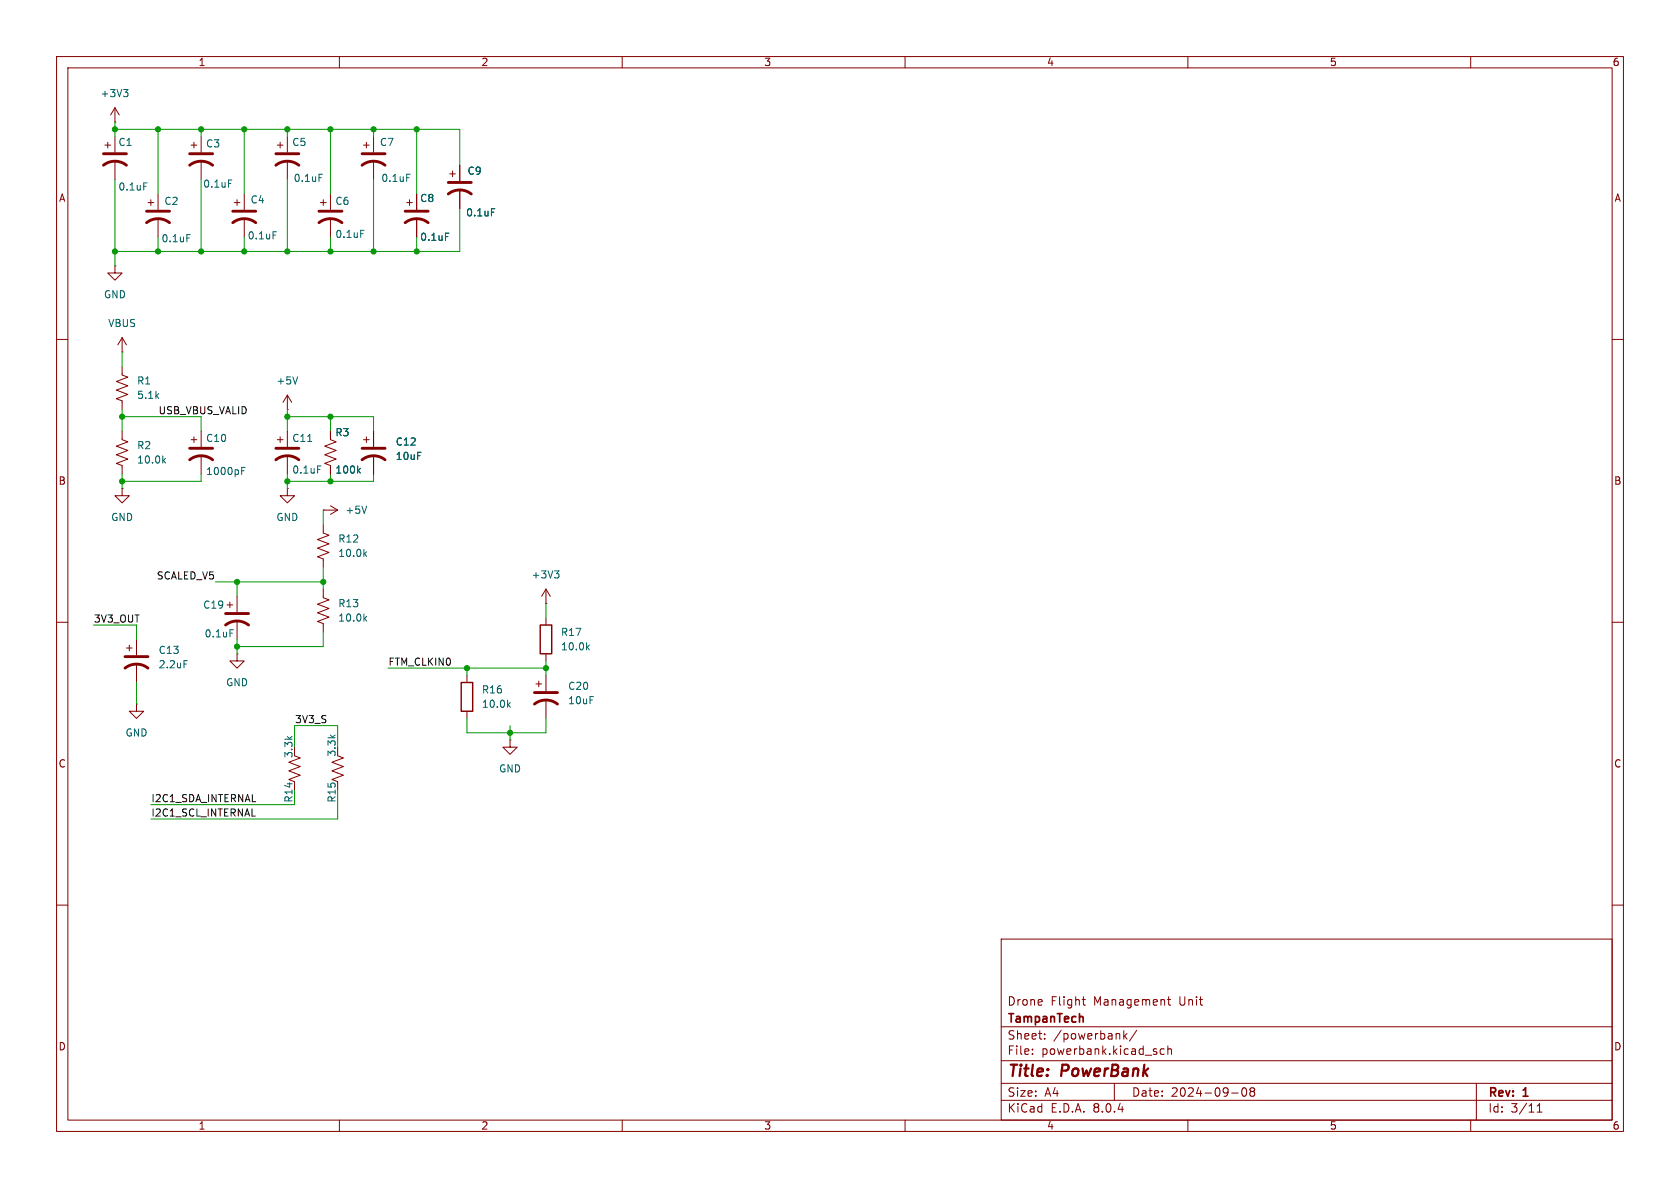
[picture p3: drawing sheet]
<svg xmlns="http://www.w3.org/2000/svg" width="297mm" height="210mm" viewBox="0 0 297 210" stroke-linecap="round" stroke-linejoin="round" font-family="sans-serif">
<g fill="none" stroke="#840000" stroke-width=".18">
<path d="M10 10h277v190h-277zM12 12h273v186h-273zM20.3 19.1l-.7 1.2M20.3 19.1v2.5M20.3 19.1l.8 1.2M60 10v2M110 10v2M160 10v2M210 10v2M260 10v2M18.5 25.7h1.1M19 25.1v1.1"/>
<path d="M20.3 21.6h.1M20.3 24.1v2.8M20.3 28.4v3.4M26.2 35.8h1M26.7 35.3v1M27.9 34.3v2.8M27.9 38.6v3.3M33.8 25.7h1M34.3 25.1v1.1M35.6 24.1v2.8M35.6 28.4v3.4M41.4 35.8h1"/>
<path d="M41.9 35.3v1M43.2 34.3v2.8M43.2 38.6v3.3M49 25.7h1M49.5 25.1v1.1M50.8 24.1v2.8M50.8 28.4v3.4M56.6 35.8h1.1M57.1 35.3v1M58.4 34.3v2.8M58.4 38.6v3.3M64.3 25.7h1"/>
<path d="M64.8 25.1v1.1M66 24.1v2.8M66 28.4v3.4M71.9 35.8h1M72.4 35.3v1M73.7 34.3v2.8M73.7 38.6v3.3M79.5 30.7h1M80 30.2v1M81.3 29.2v2.8M81.3 33.5v3.3M10 60h2"/>
<path d="M20.3 47v1.3h1.3l-1.3 1.2-1.3-1.2h1.3M20.3 47h.1M21.6 59.7v2.5M21.6 59.7l-.8 1.3M21.6 59.7l.8 1.3M285 60h2M21.6 64.8v1.5l1 .4-2 .7 2 .8-2 .8 2 .7-2 .8 1 .4v1.5M21.6 76.2v1.5l1 .4-2 .8 2 .7-2 .8 2 .8-2 .7 1 .4v1.5M21.6 62.2h.1M33.8 77.7h1M34.3 77.2v1M35.6 76.2v2.8"/>
<path d="M49 77.7h1M49.5 77.2v1M50.8 72.4h.1M50.8 69.9v2.5M50.8 76.2v2.8M50.8 69.9l-.8 1.2M50.8 69.9l.8 1.2M58.4 76.2v1.5l1 .4-2 .8 2 .7-2 .8 2 .8-2 .7 1 .4v1.5M64.3 77.7h1M64.8 77.2v1M66 76.2v2.8M21.6 86.4v1.2h1.3l-1.3 1.3-1.3-1.3h1.3"/>
<path d="M21.6 86.4h.1M35.6 80.5v3.3M50.8 86.4v1.2h1.3l-1.3 1.3-1.3-1.3h1.3M50.8 86.4h.1M50.8 80.5v3.3M57.1 90.2h.1M57.1 92.7v1.5l1.1 .4-2.1 .8 2.1 .7-2.1 .8 2.1 .8-2.1 .7 1 .4v1.5M57.1 90.2h2.6M58.4 89.4l1.3 .8M59.7 90.2l-1.3 .7M66 80.5v3.3M10 110h2"/>
<path d="M22.4 114.6h1M22.9 114v1.1M24.1 113v2.8M24.1 117.3v3.4M40.1 106.9h1M40.6 106.4v1M41.9 115.6v1.2h1.3l-1.3 1.3-1.3-1.3h1.3M41.9 115.6h.1M41.9 105.4v2.8M41.9 109.7v3.3M57.1 104.1v1.6l1.1 .3-2.1 .8 2.1 .8-2.1 .7 2.1 .8-2.1 .8 1 .3v1.6M82.5 119.4v1.3"/>
<path d="M96.5 106.7h.1M96.5 104.1v2.6M96.5 109.2v1.3M96.5 115.6v1.2M96.5 119.4v2.8M96.5 104.1l-.7 1.3M96.5 104.1l.8 1.3M285 110h2M24.1 124.5v1.2h1.3l-1.3 1.3-1.2-1.3h1.2M24.1 124.5h.1M52.1 133.6l1 .4-2 .7 2 .8-2 .8 2 .7-2 .8 1 .4M59.7 133.6l1 .4-2 .7 2 .8-2 .8 2 .7-2 .8 1 .4v.2"/>
<path d="M82.5 125.7v1.3M90.2 130.8v1.3h1.2l-1.2 1.3-1.3-1.3h1.3M90.2 130.8h.1M94.7 120.9h1.1M95.2 120.4v1M96.5 123.7v3.3M10 160h2M285 160h2M177 166h108v32h-108zM191.3 176.7h.6M191.5 176.2v1.3l.4 .2M206.4 176.7h.6"/>
<path d="M206.6 176.2v1.3l.4 .2M60 198v2M110 198v2M160 198v2M177 194.5h108M177 191.5h108M177 187.5h108M177 181.5h108M182.5 186.3v.1M182.5 185.5v.1M184.7 183.6v.1M184.7 182.8v.1"/>
<path d="M197 191.5v3M198.7 182.2v1.5M198.8 183.1l.4 .6M199.2 182.7l-.5 .6M201 182.1l-1.3 2M205.8 185.5l-.4-.1-.3 .3v.4l.1 .2h.6M206.5 185.5l.2-.1 .3 .1 .1 .9M206.5 184.9v1.5M210 198v2M217.7 193.2h1.2M219.7 192.4l.2-.1a.81 .81 0 0 1 .6 .6 .81 .81 0 0 1-.3 .8l-.2 .1a.81 .81 0 0 1-.3-1.4zM221.2 192.9l-.2-.2 .2-.4 .5 .1 .1 .2-.3 .3"/>
<path d="M221.2 192.9l-.2 .3v.3l.2 .3 .5-.1 .1-.2-.1-.4-.2-.2M221.2 192.9h.3M260 198v2M261 191.5v6.5M271.7 196.6h.9M271.7 195.5l.5-.4v1.5"/>
</g>
<path d="M191.4 179.8l.1 .9" fill="none" stroke="#840000" stroke-width=".3"/>
<g fill="none" stroke="#840000" stroke-width=".51">
<path d="M18.3 29.2a3.3 3.3 0 0 1 4.1 0M18.3 27.2h4.1M25.9 39.4a3.3 3.3 0 0 1 4.1 0M25.9 37.3h4.1M33.5 29.2a3.3 3.3 0 0 1 4.1 0M33.5 27.2h4.1M41.1 39.4a3.3 3.3 0 0 1 4.1 0M41.1 37.3h4.1M48.8 29.2a3.3 3.3 0 0 1 4 0M48.8 27.2h4M56.4 39.4a3.3 3.3 0 0 1 4.1 0M56.4 37.3h4.1"/>
<path d="M64 29.2a3.3 3.3 0 0 1 4.1 0M64 27.2h4.1M71.6 39.4a3.3 3.3 0 0 1 4.1 0M71.6 37.3h4.1M79.2 34.3a3.3 3.3 0 0 1 4.1 0M79.2 32.3h4.1M33.5 79.2h4.1M48.8 79.2h4M64 79.2h4.1M33.5 81.3a3.3 3.3 0 0 1 4.1 0M48.8 81.3a3.3 3.3 0 0 1 4 0M64 81.3a3.3 3.3 0 0 1 4.1 0"/>
<path d="M22.1 118.1a3.3 3.3 0 0 1 4.1 0M22.1 116.1h4.1M39.9 110.5a3.3 3.3 0 0 1 4 0M39.9 108.5h4M94.5 124.5a3.3 3.3 0 0 1 4.1 0M94.5 122.4h4.1"/>
</g>
<g fill="none" stroke="#006464" stroke-width=".18">
<path d="M21.8 15.8h.8l-.4 .5M22.4 16.3l.2 .2v.3l-.2 .3M25.4 32.3h.6M40.4 31.8h.6M56.4 30.8h.6M71.9 30.8h.6M86.9 36.9h.6M33 41.5h.6M48.3 41h.6M63.8 40.7h.6M78.8 41.2h.6M52.6 66.6l-.4 1.3"/>
<path d="M54.4 78h.7M28.9 81.4l.4 .5M29.3 81l-.5 .5M42.7 83.2h.4M42.7 82.6h.6M56.1 82.4h.7M63.3 83.2l.4 .4M63.7 82.8l-.5 .5M64.5 97.9l.3 .5M64.8 97.5l-.5 .5M64.8 89.5l-.4 1.2M32.5 116.8h.6"/>
<path d="M40.7 111.3h.6M64.5 109.3l.3 .5M64.8 109l-.5 .4M98 100.9h.8l-.4 .5M98.6 101.4l.2 .2v.3l-.2 .3M103.8 114.4l.4 .5M104.2 114l-.5 .5M89.9 124.6l.3 .4M90.2 124.2l-.5 .5"/>
</g>
<path d="M95.5 110.5h2v5.1h-2zM81.5 120.7h2.1v5h-2.1z" fill="none" stroke="#840000" stroke-width=".25"/>
<path d="M44.6 144.3h.6" fill="none" stroke="#0f0f0f" stroke-width=".18"/>
<g fill="none" stroke="#009600" stroke-width=".18">
<path d="M20.3 22.9h61v6.3M20.3 21.6v2.5M20.3 31.8v15.2M27.9 22.9v11.4M35.6 22.9v1.2M35.6 31.8v12.7M43.2 22.9v11.4M50.8 22.9v1.2M50.8 31.8v12.7M58.4 22.9v11.4M66 22.9v1.2M66 31.8v12.7"/>
<path d="M73.7 22.9v11.4M81.3 36.8v7.7h-61M27.9 41.9v2.6M43.2 41.9v2.6M58.4 41.9v2.6M73.7 41.9v2.6M21.6 62.2v2.6M21.6 72.4v3.8M21.6 73.7h14v2.5M50.8 73.7h15.2v2.5M50.8 72.4v3.8M58.4 73.7v2.5"/>
<path d="M21.6 83.8v2.6M35.6 83.8v1.3h-14M50.8 83.8v2.6M57.1 90.2v2.5M58.4 83.8v1.3M66 83.8v1.3h-15.2M16.5 110.5h7.6v2.5M38.1 102.9h19M41.9 102.9v2.5M41.9 113v2.6M57.1 100.3v3.8M57.1 111.8v2.5h-15.2"/>
<path d="M68.6 118.1h27.9M82.5 118.1v1.3M96.5 106.7v2.5M96.5 116.8v2.6M24.1 120.7v3.8M52.1 132.1v-3.8h7.6v3.8M59.7 139.7v5.1h-33M82.5 127v2.5h14v-2.5M90.2 128.3v2.5M26.7 142.2h25.4"/>
</g>
<g fill="#009600" stroke="#009600" stroke-width=".18">
<circle cx="20.3" cy="22.9" r=".46"/>
<circle cx="27.9" cy="22.9" r=".46"/>
<circle cx="50.8" cy="44.5" r=".46"/>
<circle cx="43.2" cy="44.5" r=".46"/>
<circle cx="35.6" cy="44.5" r=".46"/>
<circle cx="27.9" cy="44.5" r=".46"/>
<circle cx="35.6" cy="22.9" r=".46"/>
<circle cx="20.3" cy="44.5" r=".46"/>
<circle cx="90.2" cy="129.5" r=".46"/>
<circle cx="82.5" cy="118.1" r=".46"/>
<circle cx="96.5" cy="118.1" r=".46"/>
<circle cx="50.8" cy="85.1" r=".46"/>
<circle cx="58.4" cy="85.1" r=".46"/>
<circle cx="50.8" cy="73.7" r=".46"/>
<circle cx="58.4" cy="73.7" r=".46"/>
<circle cx="21.6" cy="85.1" r=".46"/>
<circle cx="21.6" cy="73.7" r=".46"/>
<circle cx="43.2" cy="22.9" r=".46"/>
<circle cx="58.4" cy="44.5" r=".46"/>
<circle cx="66" cy="44.5" r=".46"/>
<circle cx="66" cy="22.9" r=".46"/>
<circle cx="73.7" cy="44.5" r=".46"/>
<circle cx="58.4" cy="22.9" r=".46"/>
<circle cx="50.8" cy="22.9" r=".46"/>
<circle cx="73.7" cy="22.9" r=".46"/>
<circle cx="57.1" cy="102.9" r=".46"/>
<circle cx="41.9" cy="102.9" r=".46"/>
<circle cx="41.9" cy="114.3" r=".46"/>
</g>
<g font-size="2.8" fill="#840000">
<text x="178" y="190.9">Title:</text>
<text x="187.7" y="190.9">PowerBank</text>
</g>
<g font-size="2.1" fill="#840000">
<text x="178" y="178">Drone</text>
<text x="185.7" y="178">Flight</text>
<text x="193.4" y="178">Management</text>
<text x="208.6" y="178">Unit</text>
<text x="178" y="184">Sheet:</text>
<text x="178" y="181.2">TampanTech</text>
<text x="186.2" y="184">/powerbank/</text>
<text x="178" y="186.7">File:</text>
<text x="184.1" y="186.7">powerbank.kicad_sch</text>
<text x="178" y="196.9">KiCad</text>
<text x="178" y="194.1">Size:</text>
<text x="184.7" y="194.1">A4</text>
<text x="185.7" y="196.9">E.D.A.</text>
<text x="193.3" y="196.9">8.0.4</text>
<text x="200" y="194.1">Date:</text>
<text x="207" y="194.1">2024-09-08</text>
<text x="263" y="194.3">Rev:</text>
<text x="263" y="196.9">Id:</text>
<text x="267.1" y="196.9">3/11</text>
<text x="269.4" y="194.3">1</text>
</g>
<g font-size="1.8" fill="#840000">
<text x="35" y="11.9">1</text>
<text x="85" y="11.9">2</text>
<text x="135" y="11.9">3</text>
<text x="185" y="11.9">4</text>
<text x="235" y="11.9">5</text>
<text x="285" y="11.9">6</text>
<text x="10.3" y="35.9">A</text>
<text x="285.3" y="35.9">A</text>
<text x="10.3" y="85.9">B</text>
<text x="285.3" y="85.9">B</text>
<text x="10.3" y="135.9">C</text>
<text x="285.3" y="135.9">C</text>
<text x="10.3" y="185.9">D</text>
<text x="285.3" y="185.9">D</text>
<text x="35" y="199.9">1</text>
<text x="85" y="199.9">2</text>
<text x="135" y="199.9">3</text>
<text x="185" y="199.9">4</text>
<text x="235" y="199.9">5</text>
<text x="285" y="199.9">6</text>
</g>
<g font-size="1.8" fill="#006464">
<text x="17.7" y="17.4">+3V3</text>
<text x="20.8" y="26">C1</text>
<text x="36.3" y="26.3">C3</text>
<text x="51.6" y="26">C5</text>
<text x="67.1" y="26">C7</text>
<text x="20.8" y="33.9">0.1uF</text>
<text x="35.8" y="33.4">0.1uF</text>
<text x="51.8" y="32.4">0.1uF</text>
<text x="67.3" y="32.4">0.1uF</text>
<text x="74.2" y="35.9">C8</text>
<text x="82.6" y="31.1">C9</text>
<text x="29" y="36.4">C2</text>
<text x="44.2" y="36.2">C4</text>
<text x="59.2" y="36.4">C6</text>
<text x="82.3" y="38.5">0.1uF</text>
<text x="28.5" y="43">0.1uF</text>
<text x="43.7" y="42.5">0.1uF</text>
<text x="59.2" y="42.3">0.1uF</text>
<text x="74.2" y="42.8">0.1uF</text>
<text x="18.3" y="52.9">GND</text>
<text x="19" y="58">VBUS</text>
<text x="24.1" y="68.2">R1</text>
<text x="24.1" y="70.7">5.1k</text>
<text x="48.8" y="68.2">+5V</text>
<text x="59.2" y="77.3">R3</text>
<text x="24.1" y="79.6">R2</text>
<text x="24.1" y="82.1">10.0k</text>
<text x="36.3" y="78.3">C10</text>
<text x="51.6" y="78.3">C11</text>
<text x="51.6" y="83.9">0.1uF</text>
<text x="59.2" y="83.9">100k</text>
<text x="69.9" y="79">C12</text>
<text x="69.9" y="81.5">10uF</text>
<text x="36.3" y="84.2">1000pF</text>
<text x="19.6" y="92.3">GND</text>
<text x="48.8" y="92.3">GND</text>
<text x="61" y="91">+5V</text>
<text x="59.7" y="96.1">R12</text>
<text x="59.7" y="98.7">10.0k</text>
<text x="35.8" y="107.8">C19</text>
<text x="59.7" y="107.5">R13</text>
<text x="93.9" y="102.5">+3V3</text>
<text x="36.1" y="112.9">0.1uF</text>
<text x="59.7" y="110.1">10.0k</text>
<text x="99.1" y="112.6">R17</text>
<text x="27.9" y="115.8">C13</text>
<text x="27.9" y="118.3">2.2uF</text>
<text x="99.1" y="115.2">10.0k</text>
<text x="39.9" y="121.5">GND</text>
<text x="85.1" y="122.8">R16</text>
<text x="85.1" y="125.3">10.0k</text>
<text x="100.3" y="122.1">C20</text>
<text x="100.3" y="124.7">10uF</text>
<text x="22.1" y="130.4">GND</text>
<text x="51.9" y="134.1" transform="rotate(-90 51.9 134.1)">3.3k</text>
<text x="59.5" y="133.8" transform="rotate(-90 59.5 133.8)">3.3k</text>
<text x="88.1" y="136.8">GND</text>
<text x="59.5" y="142" transform="rotate(-90 59.5 142)">R15</text>
</g>
<g font-size="1.8" fill="#0f0f0f">
<text x="27.9" y="73.3">USB_VBUS_VALID</text>
<text x="27.6" y="102.5">SCALED_V5</text>
<text x="16.5" y="110.1">3V3_OUT</text>
<text x="68.6" y="117.8">FTM_CLKIN0</text>
<text x="52.1" y="127.9">3V3_S</text>
<text x="26.7" y="141.9">I2C1_SDA_INTERNAL</text>
<text x="26.7" y="144.4">I2C1_SCL_INTERNAL</text>
</g>
<text font-size="1.8" fill="#009600" x="51.9" y="142" transform="rotate(-90 51.9 142)">R14</text>
</svg>
